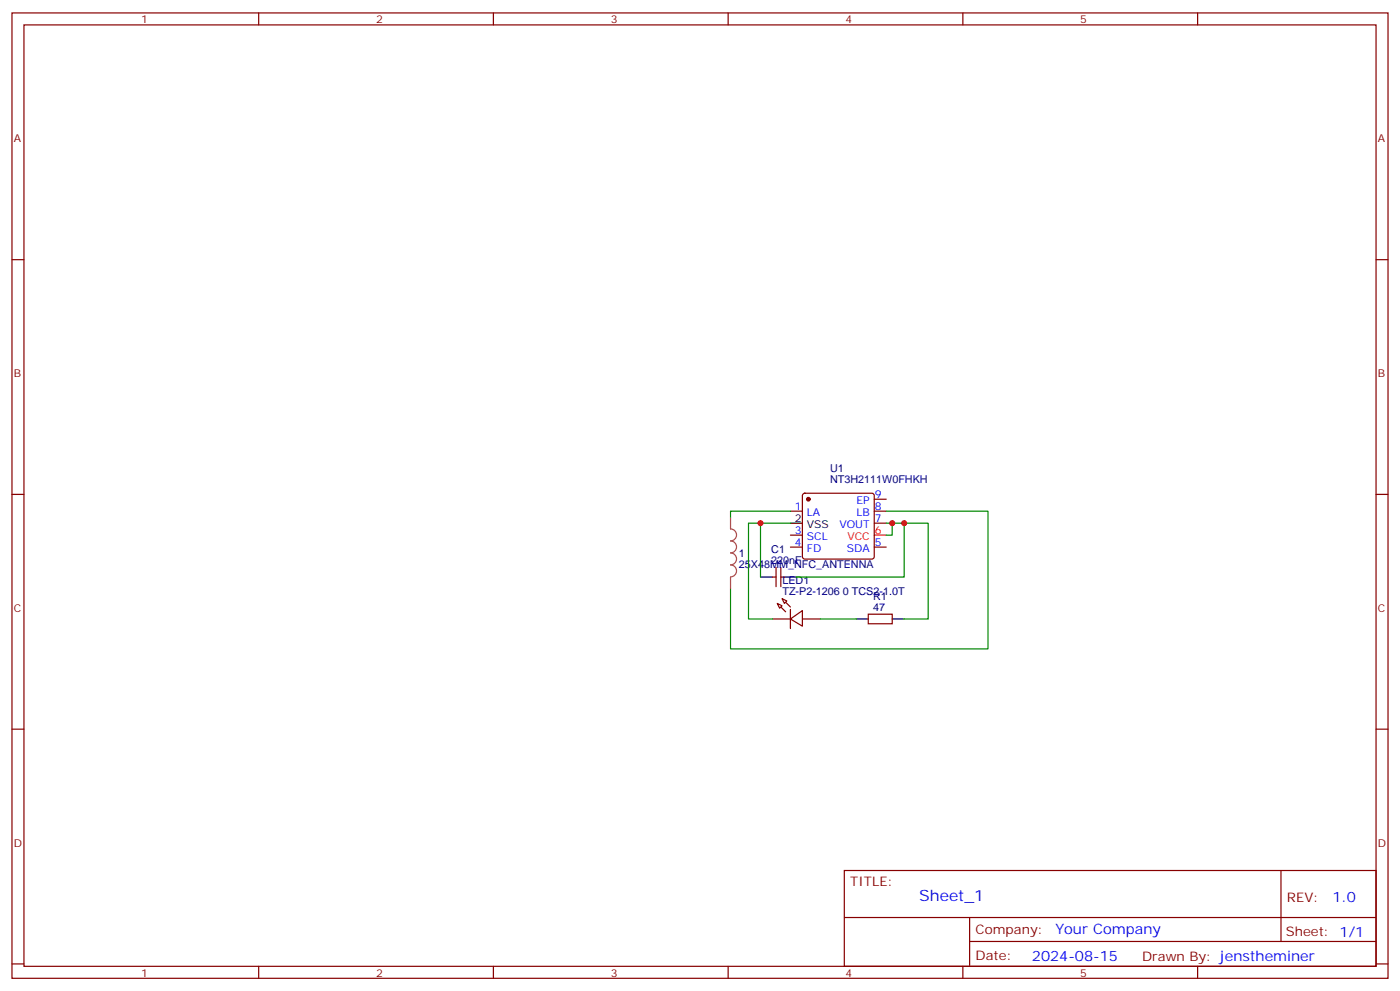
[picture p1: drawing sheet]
<svg xmlns="http://www.w3.org/2000/svg" width="412mm" height="292mm" viewBox="0 0 412 292" stroke-linecap="round" stroke-linejoin="round" font-family="sans-serif">
<g fill="none" stroke="#870000" stroke-width=".35">
<path d="M3.5 3.8h405.4v284.3h-405.4zM7.1 7.3h398.2v277.3h-398.2zM76.2 3.8v3.5M145.3 3.8v3.5M214.5 3.8v3.5M283.6 3.8v3.5M352.8 3.8v3.5M3.5 76.5h3.6M405.3 76.5h3.6M3.5 145.6h3.6M232.8 150.6h3.6M232.8 157.6h3.6"/>
<path d="M236.6 145.5l.5-.2h19.7l.5 .2 .2 .5v18l-.2 .5-.5 .2h-19.7l-.5-.3-.2-.4v-18zM257.5 147h3.6M257.5 150.6h3.6M257.5 154.1h3.6M405.3 145.6h3.6M227.5 170h1.1M228.6 167.1v5.7M230 167.1v5.7M230 170h1.1M232.8 161.1h3.6M257.5 161.1h3.6M255.8 180.9h7v2.8h-7z"/>
<path d="M3.5 214.8h3.6M405.3 214.8h3.6M248.7 256.4h156.6v28.2h-156.6zM377.3 256.4v20.9M248.7 270.2h156.5M285.6 277.3h119.6M285.6 270.2v14.2M3.5 283.9h3.6M76.2 284.6v3.5M145.3 284.6v3.5M214.5 284.6v3.5M283.6 284.6v3.5"/>
<path d="M352.8 284.6v3.5M405.3 283.9h3.6"/>
</g>
<path d="M257.5 157.6h3.6" fill="none" stroke="#f00" stroke-width=".35"/>
<path d="M232.8 154.1h3.6M224 170h3.5M231.1 170h3.5M252.2 182.3h3.6M262.8 182.3h3.5" fill="none" stroke="#000" stroke-width=".35"/>
<circle cx="238.1" cy="147" r=".53" fill="#870000" stroke="#870000" stroke-width=".35"/>
<path d="M232.8 182.3l3.6-2.5v4.6z" fill="#fff" stroke="#870000" stroke-width=".35"/>
<path d="M232.8 179.5v5.6z" fill="#f00" stroke="#870000" stroke-width=".35"/>
<g fill="#870000" stroke="#870000" stroke-width=".35">
<path d="M231.4 177.4l1.4 1.4z"/>
<path d="M230 178.8l1.4 1.4z"/>
</g>
<g fill="#fff" stroke="#870000" stroke-width=".35">
<path d="M230.4 176.3l1.4 .7-.7 .7z"/>
<path d="M229 177.7l1.4 .7-.7 .7z"/>
</g>
<path d="M227.5 182.3h5.3M236.4 182.3h5.3" fill="none" stroke="#870000" stroke-width=".35"/>
<path d="M215.2 152.3v3.5a1.76 1.76 0 0 1 1.8 1.8 1.76 1.76 0 0 1-1.8 1.7 1.76 1.76 0 0 1 1.8 1.8 1.76 1.76 0 0 1-1.8 1.8 1.76 1.76 0 0 1 1.8 1.7 1.76 1.76 0 0 1-1.8 1.8 1.76 1.76 0 0 1 1.8 1.7 1.76 1.76 0 0 1-1.8 1.8M215.2 170v3.5" fill="none" stroke="#a64a4a" stroke-width=".35"/>
<path d="M224 154.1h-3.5v28.2h7M232.8 154.1h-8.8v15.9M232.8 150.6h-17.6v1.7M261.1 154.1h5.2v15.9h-31.7M261.1 150.6h29.9v40.5h-75.8v-17.6M262.8 154.1v3.5h-1.7M266.3 154.1h7.1v28.2h-7.1M241.7 182.3h10.5" fill="none" stroke="#008700" stroke-width=".35"/>
<g fill="#c00">
<circle cx="262.8" cy="154.1" r=".88"/>
<circle cx="224" cy="154.1" r=".88"/>
<circle cx="266.3" cy="154.1" r=".88"/>
</g>
<text font-size="4.6" fill="#00f" x="270.8" y="265.4">Sheet_1</text>
<g font-size="4.2" fill="#00f">
<text x="392.5" y="265.7">1.0</text>
<text x="310.9" y="275.2">Your Company</text>
<text x="304" y="283">2024-08-15</text>
</g>
<g font-size="3.9" fill="#800">
<text x="250.5" y="261">TITLE:</text>
<text x="379.1" y="265.7">REV:</text>
<text x="287.4" y="275.2">Company:</text>
<text x="378.7" y="275.8">Sheet: 1/1</text>
<text x="287.4" y="282.9">Date:</text>
<text x="336.4" y="282.9">Drawn By: jenstheminer</text>
</g>
<g font-size="3.2" fill="#800">
<text x="41.6" y="6.8">1</text>
<text x="110.8" y="6.8">2</text>
<text x="179.9" y="6.8">3</text>
<text x="249.1" y="6.8">4</text>
<text x="318.2" y="6.8">5</text>
<text x="4.1" y="41.9">A</text>
<text x="405.9" y="41.9">A</text>
<text x="4.1" y="111.1">B</text>
<text x="405.9" y="111.1">B</text>
<text x="4.1" y="180.2">C</text>
<text x="405.9" y="180.2">C</text>
<text x="4.1" y="249.3">D</text>
<text x="405.9" y="249.3">D</text>
<text x="41.6" y="287.6">1</text>
<text x="110.8" y="287.6">2</text>
<text x="179.9" y="287.6">3</text>
<text x="249.1" y="287.6">4</text>
<text x="318.2" y="287.6">5</text>
</g>
<g font-size="3.2" fill="#000080">
<text x="244.5" y="142.3">NT3H2111W0FHKH</text>
<text x="244.5" y="139.1">U1</text>
<text x="217.7" y="167.3">25X48MM_NFC_ANTENNA</text>
<text x="217.7" y="164">1</text>
<text x="227.2" y="166.1">220nF</text>
<text x="227.2" y="162.9">C1</text>
<text x="230.5" y="172">LED1</text>
<text x="230.5" y="175.3">TZ-P2-1206 0 TCS2-1.0T</text>
<text x="257.2" y="179.8">47</text>
<text x="257.2" y="176.6">R1</text>
</g>
<g font-size="3.2" fill="#00f">
<text x="252.3" y="148.4">EP</text>
<text x="257.7" y="146.7">9</text>
<text x="234.2" y="150.2">1</text>
<text x="237.7" y="152">LA</text>
<text x="247.3" y="155.5">VOUT</text>
<text x="252.3" y="152">LB</text>
<text x="257.7" y="150.2">8</text>
<text x="257.7" y="153.7">7</text>
<text x="234.2" y="160.8">4</text>
<text x="234.2" y="157.3">3</text>
<text x="237.7" y="159">SCL</text>
<text x="257.7" y="160.8">5</text>
<text x="237.7" y="162.6">FD</text>
<text x="249.4" y="162.6">SDA</text>
</g>
<g font-size="3.2">
<text x="234.2" y="153.7">2</text>
<text x="237.7" y="155.5">VSS</text>
</g>
<g font-size="3.2" fill="#f00">
<text x="249.6" y="159">VCC</text>
<text x="257.7" y="157.3">6</text>
</g>
</svg>
